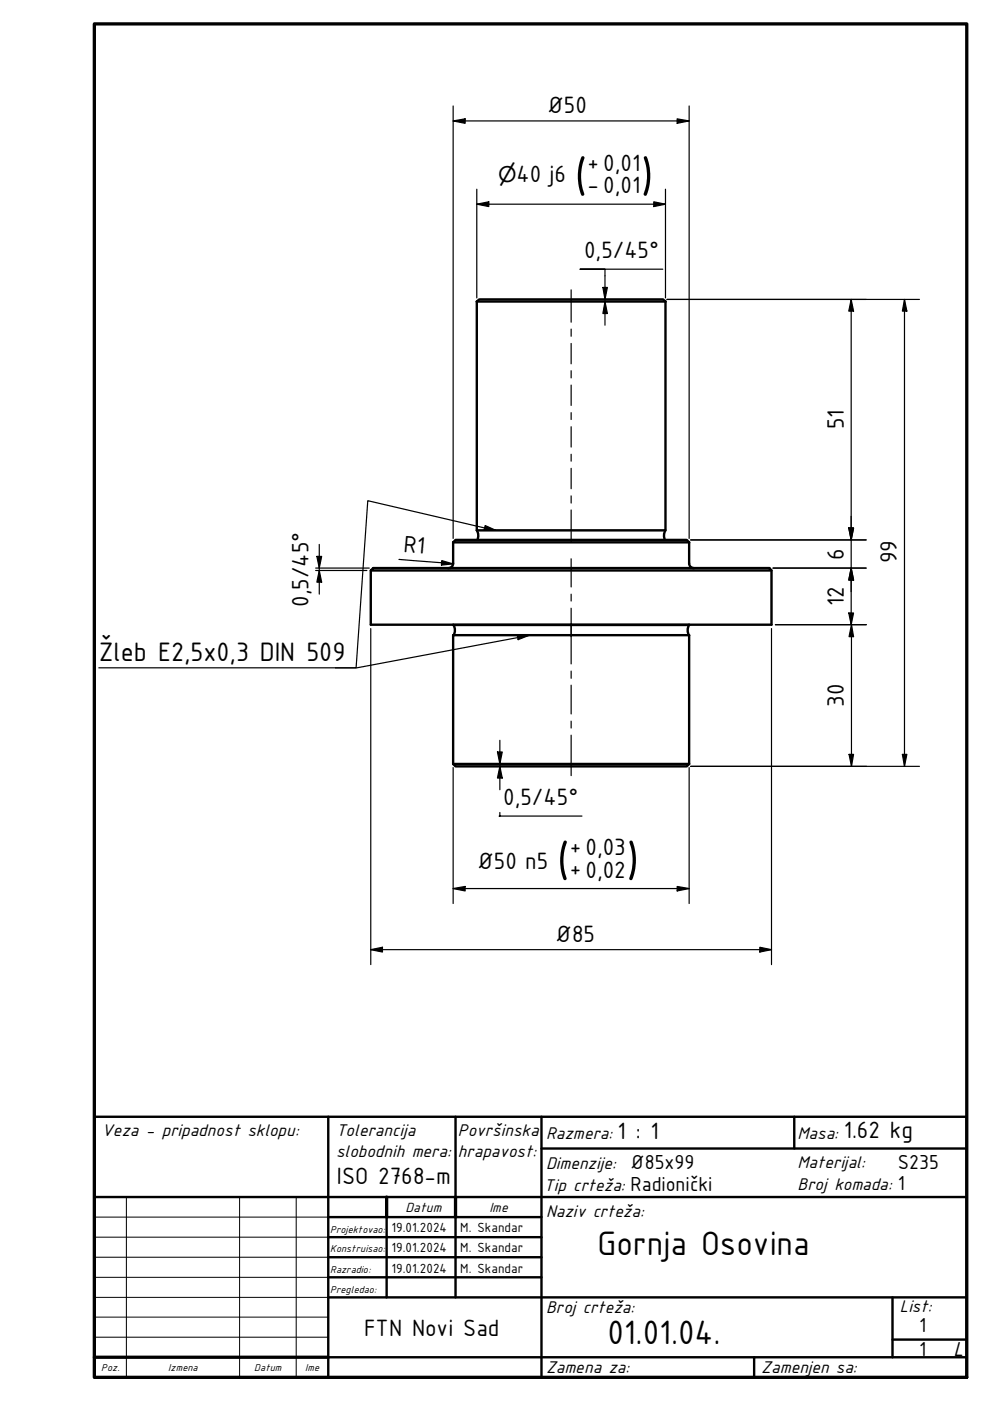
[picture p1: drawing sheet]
<svg xmlns="http://www.w3.org/2000/svg" width="210mm" height="297mm" viewBox="0 0 210 297" stroke-linecap="round" stroke-linejoin="round" font-family="sans-serif">
<!-- layer: Visible (ISO) -->
<g fill="none" stroke="#000" stroke-width=".51">
<path d="M101.1 63.9l.5-.4h39l.5 .4M101.1 63.9v48.5M101.1 63.9h40M141.1 63.9v48.5h-40M96.1 119.5a.98 .98 0 0 1-1 .9M96.1 115l.5-.5h49l.5 .5M96.1 115h50M96.1 115v4.4M101.1 112.4l.3 .8-.2 1.3M141.1 112.4l-.3 1.2 .2 .9M146.1 115v4.4M146.1 119.5a.98 .98 0 0 0 1 .9"/>
<path d="M78.6 121l.5-.6h84l.5 .6zM78.6 121v11.4h85v-11.4M96.1 132.4h50M96.2 132.5a2.19 2.19 0 0 1 0 2.2M146.1 132.5a2.19 2.19 0 0 0 0 2.2M96.1 162l.5 .5h49l.5-.5M96.1 162v-27.3h50v27.3M96.1 162h50"/>
</g>
<!-- layer: Title (ISO) -->
<g fill="none" stroke="#000" stroke-width=".51">
<path d="M20 236.8h185v55.2h-185zM69.6 236.8v55.2M96.6 236.8v17M114.8 236.8v55.2M168.4 236.8v6.7M20 253.8h185M69.6 258h45.2M82 258v17.1M96.6 258v17.1M114.8 243.5h90.2M69.6 262.3h45.2M69.6 266.6h45.2"/>
<path d="M69.6 270.8h45.2M69.6 275.1h135.4M189.2 275.1v12.7M69.6 287.8h135.4M159.9 287.8v4.2M189.2 284h15.8"/>
</g>
<path d="M82 253.8v4.2M96.6 253.8v4.2M20 287.8h49.6" fill="none" stroke="#000" stroke-width=".7"/>
<path d="M20 258h49.6M26.8 253.8v38.2M50.8 253.8v38.2M62.8 253.8v38.2M20 262.3h49.6M20 266.6h49.6M20 270.8h49.6M20 275.1h49.6M20 279.3h49.6M20 283.5h49.6" fill="none" stroke="#000" stroke-width=".21"/>
<!-- layer: Border (ISO) -->
<path d="M20 5.1h185v286.9h-185z" fill="none" stroke="#000" stroke-width=".7"/>
<!-- layer: Centerline (ISO) -->
<g fill="none" stroke="#000" stroke-width=".25">
<path d="M121.1 61.5v6.8M121.1 69.8v1.5M121.1 72.8v4.3M121.1 78.6v1.5M121.1 81.6v4.4M121.1 87.5v1.4M121.1 90.5v4.3M121.1 96.3v1.5M121.1 99.3v4.3M121.1 105.1v1.6M121.1 108.1v6.9M121.1 118.5v5.9"/>
<path d="M121.1 126v1.4M121.1 129v11.8M121.1 142.3v1.5M121.1 145.3v6.1M121.1 152.9v1.5M121.1 155.9v8.6"/>
</g>
<!-- layer: Dimension (ISO) -->
<g fill="none" stroke="#000" stroke-width=".25">
<path d="M96.1 25.6l2.5-.4v.9zM96.1 22.5v91.7M96.1 25.6h50M143.6 25.2l2.5 .4-2.5 .5zM146.1 22.5v91.7M101.1 43.3l2.5-.5v1zM101.1 43.3h40M101.1 40.1v23.1M138.6 42.8l2.5 .5-2.5 .5zM140.5 57.1h-17.5h5.3v11.8M141.1 40.1v23.1M127.8 60.9h1l-.5 2.6z"/>
<path d="M128.3 63.9l.5 2.6h-1zM141.4 63.5h53.5M180.5 63.5l.5 2.5h-1zM180.5 63.5v68.9M191.8 63.5l.5 2.5h-1zM191.8 63.5v99M67.2 118h1l-.5 2.4zM67.7 115.4v10.6M84.6 118.6l11.5 1M93.7 118.9l2.4 .7-2.5 .2zM146.4 114.5h37.2M180 111.9h1l-.5 2.6z"/>
<path d="M66.9 120.4h11.4M66.9 121h10.9M67.7 121l.5 2.4h-1zM78.6 133.3v71.2M163.6 133.3v71.2M163.9 120.4h19.7M164.4 132.4h19.3M180 130h1l-.5 2.4zM180.5 120.4l.5 2.6h-1zM180.5 132.4l.5 2.6h-1zM180.5 132.4v30.1M105.5 159.4h1l-.5 2.6z"/>
<path d="M106 157v10.4M180 159.9h1l-.5 2.6zM191.3 159.9h1l-.5 2.6zM96.1 162.7v28.9M106 162.5l.5 2.5h-1zM106 172.3v.7h-.1h17.5M146.1 162.7v28.9M146.4 162.5h48.5M96.1 188.4l2.5-.5v1zM96.1 188.4h50M143.6 187.9l2.5 .5-2.5 .5zM78.6 201.3l2.5-.5v1.1z"/>
<path d="M78.6 201.3h85M161.1 200.8l2.5 .5-2.5 .6z"/>
</g>
<g fill="#000">
<path d="M96.1 25.6l2.5-.4v.9z" fill-rule="evenodd"/>
<path d="M143.6 25.2l2.5 .4-2.5 .5z" fill-rule="evenodd"/>
<path d="M101.1 43.3l2.5-.5v1z" fill-rule="evenodd"/>
<path d="M138.6 42.8l2.5 .5-2.5 .5z" fill-rule="evenodd"/>
<path d="M127.8 60.9h1l-.5 2.6z" fill-rule="evenodd"/>
<path d="M128.3 63.9l.5 2.6h-1z" fill-rule="evenodd"/>
<path d="M180.5 63.5l.5 2.5h-1z" fill-rule="evenodd"/>
<path d="M191.8 63.5l.5 2.5h-1z" fill-rule="evenodd"/>
<path d="M67.2 118h1l-.5 2.4z" fill-rule="evenodd"/>
<path d="M93.7 118.9l2.4 .7-2.5 .2z" fill-rule="evenodd"/>
<path d="M180 111.9h1l-.5 2.6z" fill-rule="evenodd"/>
<path d="M180 111.9h1l-.5 2.6z" fill-rule="evenodd"/>
<path d="M67.7 121l.5 2.4h-1z" fill-rule="evenodd"/>
<path d="M180 130h1l-.5 2.4z" fill-rule="evenodd"/>
<path d="M180.5 132.4l.5 2.6h-1z" fill-rule="evenodd"/>
<path d="M180.5 120.4l.5 2.6h-1z" fill-rule="evenodd"/>
<path d="M180.5 120.4l.5 2.6h-1z" fill-rule="evenodd"/>
<path d="M105.5 159.4h1l-.5 2.6z" fill-rule="evenodd"/>
<path d="M180 159.9h1l-.5 2.6z" fill-rule="evenodd"/>
<path d="M191.3 159.9h1l-.5 2.6z" fill-rule="evenodd"/>
<path d="M106 162.5l.5 2.5h-1z" fill-rule="evenodd"/>
<path d="M96.1 188.4l2.5-.5v1z" fill-rule="evenodd"/>
<path d="M143.6 187.9l2.5 .5-2.5 .5z" fill-rule="evenodd"/>
<path d="M78.6 201.3l2.5-.5v1.1z" fill-rule="evenodd"/>
<path d="M161.1 200.8l2.5 .5-2.5 .6z" fill-rule="evenodd"/>
</g>
<!-- layer: Symbol (ISO) -->
<path d="M102.9 111.4l2.3 1h-2.6zM105.2 112.4l-27.2-6.2-2.5 35.4h-4.4M109.7 134.7h2.6l-2.4 .9zM112.3 134.7l-36.6 6.9h-54.7" fill="none" stroke="#000" stroke-width=".25"/>
<g fill="#000">
<path d="M102.9 111.4l2.3 1h-2.6z" fill-rule="evenodd"/>
<path d="M109.7 134.7h2.6l-2.4 .9z" fill-rule="evenodd"/>
</g>
<g font-size="10.9">
<text x="121.8" y="40.8">(</text>
<text x="135.8" y="40.8">)</text>
<text x="118" y="185.9">(</text>
<text x="132.7" y="185.9">)</text>
</g>
<g font-size="7.7">
<text x="126.7" y="266">Gornja Osovina</text>
<text x="128.8" y="285">01.01.04.</text>
</g>
<text font-size="6.1" x="21" y="140.2">Žleb E2,5x0,3 DIN 509</text>
<g font-size="5.4">
<text x="116.1" y="24.1">Ø50</text>
<text x="124.6" y="36">+0,01</text>
<text x="109.5" y="38.5">40 j6</text>
<text x="124.6" y="40.6">-0,01</text>
<text x="123.8" y="54.7">0,5/45°</text>
<text x="178.9" y="91" transform="rotate(-90 178.9 91)">51</text>
<text x="85.5" y="117.1" transform="rotate(5 85.5 117.1)">R1</text>
<text x="178.9" y="118.7" transform="rotate(-90 178.9 118.7)">6</text>
<text x="190.2" y="119.4" transform="rotate(-90 190.2 119.4)">99</text>
<text x="65.4" y="128.6" transform="rotate(-90 65.4 128.6)">0,5/45°</text>
<text x="178.9" y="128.6" transform="rotate(-90 178.9 128.6)">12</text>
<text x="178.9" y="149.9" transform="rotate(-90 178.9 149.9)">30</text>
<text x="106.7" y="170.7">0,5/45°</text>
<text x="101.2" y="184.2">Ø50 n5</text>
<text x="120.8" y="185.8">+0,02</text>
<text x="120.8" y="181.2">+0,03</text>
<text x="117.8" y="199.8">Ø85</text>
<text x="130.9" y="241.5">1 : 1</text>
<text x="178.9" y="241.3">1.62 kg</text>
<text x="71.4" y="251">ISO 2768-m</text>
<text x="77.2" y="283.2">FTN Novi Sad</text>
</g>
<g font-size="4.6">
<text x="105.6" y="38.5">⌀</text>
<text x="133.7" y="247.8">Ø85x99</text>
<text x="190.4" y="247.8">S235</text>
<text x="133.7" y="252.5">Radionički</text>
<text x="190.4" y="252.3">1</text>
<text x="194.9" y="287.5">1</text>
<text x="194.9" y="282.4">1</text>
<text x="202.2" y="287.5">L</text>
</g>
<g font-size="3.9">
<text x="21.6" y="240.8">Veza - pripadnost sklopu:</text>
<text x="71.2" y="240.8">Tolerancija</text>
<text x="71.2" y="245.2">slobodnih mera:</text>
<text x="97.1" y="240.8">Površinska</text>
<text x="97.1" y="245.3">hrapavost:</text>
<text x="115.8" y="241.5">Razmera:</text>
<text x="169.1" y="241.5">Masa:</text>
<text x="115.8" y="247.8">Dimenzije:</text>
<text x="169.1" y="247.7">Materijal:</text>
<text x="115.3" y="252.5">Tip crteža:</text>
<text x="115.8" y="257.9">Naziv crteža:</text>
<text x="169.1" y="252.3">Broj komada:</text>
<text x="115.8" y="278.3">Broj crteža:</text>
<text x="190.8" y="278.1">List:</text>
<text x="115.8" y="291.1">Zamena za:</text>
<text x="161.4" y="291.1">Zamenjen sa:</text>
</g>
<g font-size="3">
<text x="86" y="257">Datum</text>
<text x="103.8" y="257">Ime</text>
<text x="83" y="261.3">19.01.2024</text>
<text x="97.6" y="261.3">M. Skandar</text>
<text x="83" y="265.5">19.01.2024</text>
<text x="83" y="269.8">19.01.2024</text>
<text x="97.6" y="265.5">M. Skandar</text>
<text x="97.6" y="269.8">M. Skandar</text>
</g>
<g font-size="2.3">
<text x="70" y="261.4">Projektovao:</text>
<text x="70" y="265.5">Konstruisao:</text>
<text x="70" y="269.8">Razradio:</text>
<text x="70" y="274.1">Pregledao:</text>
<text x="21.5" y="290.7">Poz.</text>
<text x="35.7" y="290.7">Izmena</text>
<text x="53.9" y="290.7">Datum</text>
<text x="64.7" y="290.7">Ime</text>
</g>
</svg>
